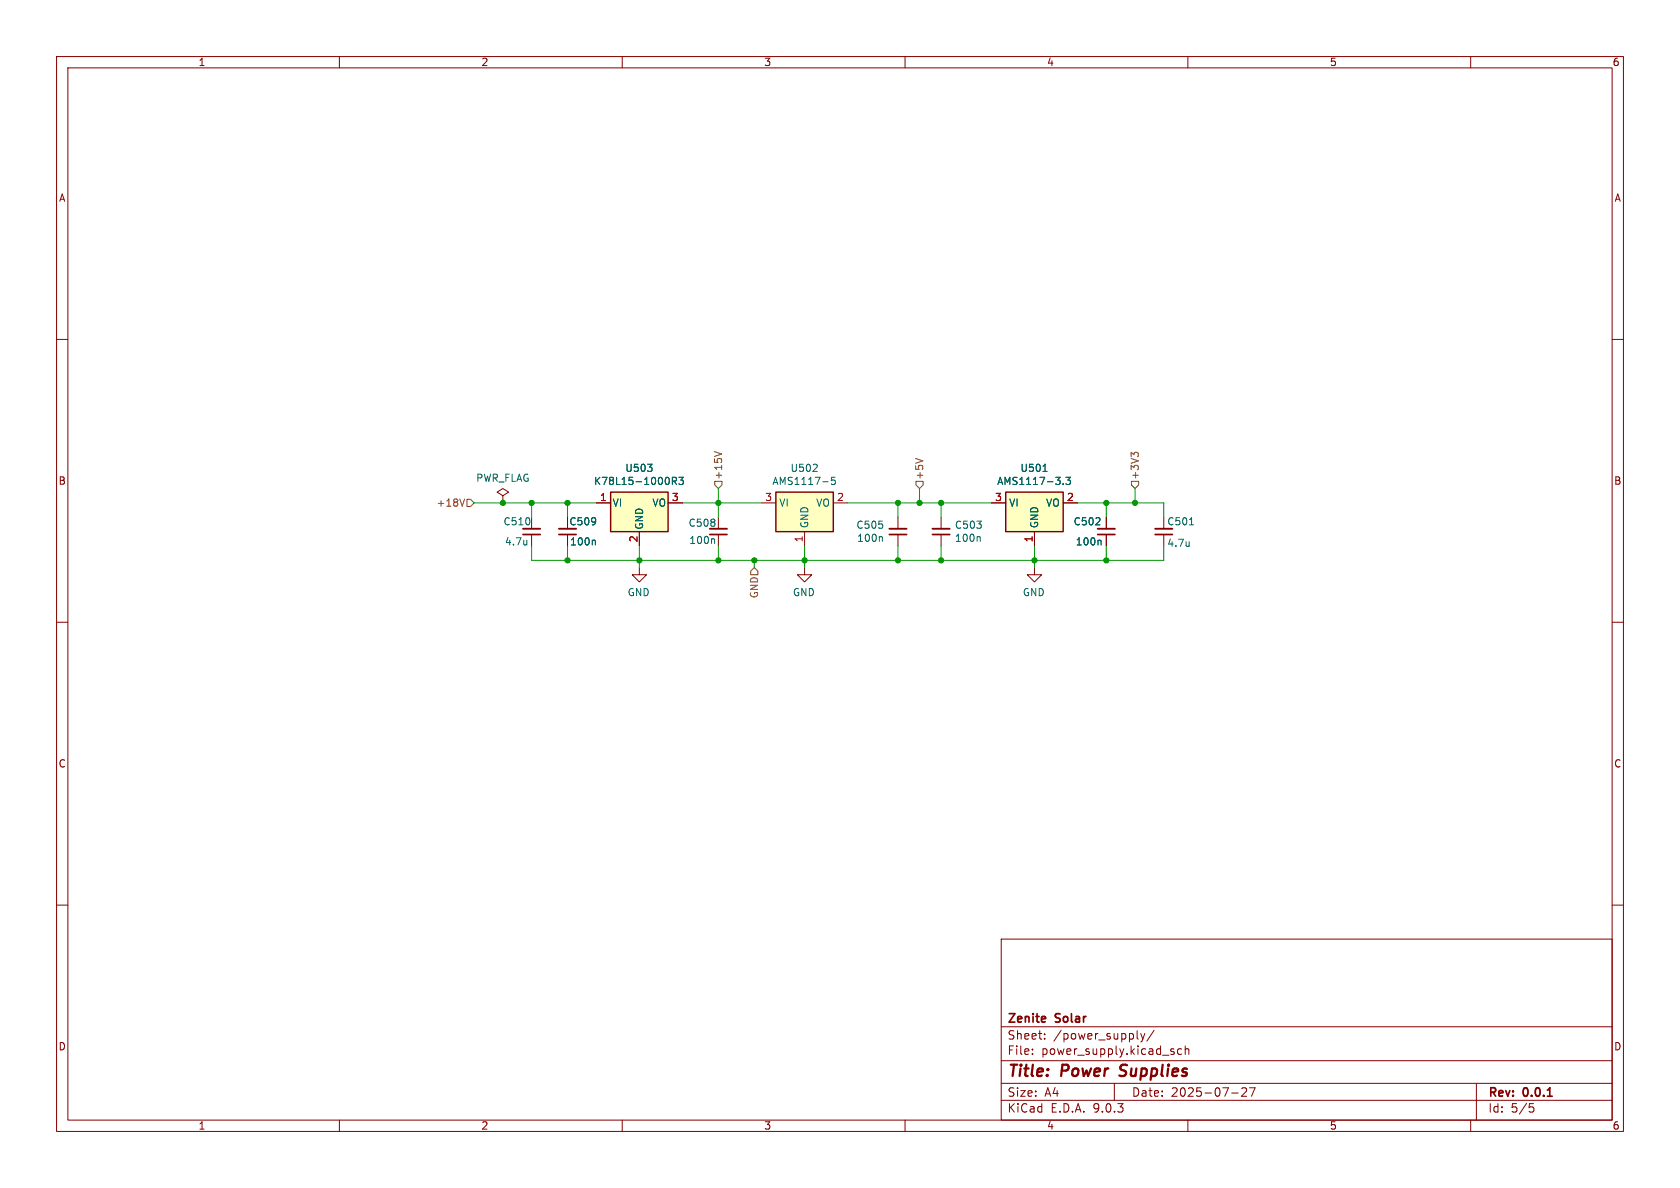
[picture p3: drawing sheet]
(kicad_sch
 (version 20250114)
 (generator "eeschema")
 (generator_version "9.0")
 (paper "A4")
 (title_block
  (title "Power Supplies")
  (date "2025-07-27")
  (rev "0.0.1")
  (company "Zenite Solar"))
 (lib_symbols
  (symbol "Controle-rescue:GND-power"
   (power)
   (pin_names
    (offset 0)) (exclude_from_sim no) (in_bom yes) (on_board yes)
   (property "Reference" "#PWR" (at 0 -6.35 0) (effects (font (size 1.27 1.27)) (hide yes)))
   (property "Value" "power_GND" (at 0 -3.81 0) (effects (font (size 1.27 1.27))))
   (property "Footprint" "" (at 0 0 0) (effects (font (size 1.27 1.27)) (hide yes)))
   (property "Datasheet" "" (at 0 0 0) (effects (font (size 1.27 1.27)) (hide yes)))
   (property "Description" "" (at 0 0 0) (effects (font (size 1.27 1.27)) (hide yes)))
   (symbol "GND-power_0_1"
    (polyline (pts (xy 0 0) (xy 0 -1.27) (xy 1.27 -1.27) (xy 0 -2.54) (xy -1.27 -1.27) (xy 0 -1.27)) (stroke (width 0) (type solid)) (fill (type none))))
   (symbol "GND-power_1_1"
    (pin power_in line (at 0 0 270) (length 0) (hide yes) (name "GND" (effects (font (size 1.27 1.27)))) (number "1" (effects (font (size 1.27 1.27))))))
   (embedded_fonts no))
  (symbol "Controle-rescue:PWR_FLAG-power"
   (power)
   (pin_numbers (hide yes))
   (pin_names
    (offset 0) (hide yes)) (exclude_from_sim no) (in_bom yes) (on_board yes)
   (property "Reference" "#FLG" (at 0 1.905 0) (effects (font (size 1.27 1.27)) (hide yes)))
   (property "Value" "power_PWR_FLAG" (at 0 3.81 0) (effects (font (size 1.27 1.27))))
   (property "Footprint" "" (at 0 0 0) (effects (font (size 1.27 1.27)) (hide yes)))
   (property "Datasheet" "" (at 0 0 0) (effects (font (size 1.27 1.27)) (hide yes)))
   (property "Description" "" (at 0 0 0) (effects (font (size 1.27 1.27)) (hide yes)))
   (symbol "PWR_FLAG-power_0_0"
    (pin power_out line (at 0 0 90) (length 0) (name "pwr" (effects (font (size 1.27 1.27)))) (number "1" (effects (font (size 1.27 1.27))))))
   (symbol "PWR_FLAG-power_0_1"
    (polyline (pts (xy 0 0) (xy 0 1.27) (xy -1.016 1.905) (xy 0 2.54) (xy 1.016 1.905) (xy 0 1.27)) (stroke (width 0) (type solid)) (fill (type none))))
   (embedded_fonts no))
  (symbol "Device:C_Small"
   (pin_numbers (hide yes))
   (pin_names
    (offset 0.254) (hide yes)) (exclude_from_sim no) (in_bom yes) (on_board yes)
   (property "Reference" "C" (at 0.254 1.778 0) (effects (font (size 1.27 1.27)) (justify left)))
   (property "Value" "C_Small" (at 0.254 -2.032 0) (effects (font (size 1.27 1.27)) (justify left)))
   (property "Footprint" "" (at 0 0 0) (effects (font (size 1.27 1.27)) (hide yes)))
   (property "Datasheet" "~" (at 0 0 0) (effects (font (size 1.27 1.27)) (hide yes)))
   (property "Description" "Unpolarized capacitor, small symbol" (at 0 0 0) (effects (font (size 1.27 1.27)) (hide yes)))
   (symbol "C_Small_0_1"
    (polyline (pts (xy -1.524 0.508) (xy 1.524 0.508)) (stroke (width 0.3048) (type default)) (fill (type none)))
    (polyline (pts (xy -1.524 -0.508) (xy 1.524 -0.508)) (stroke (width 0.3302) (type default)) (fill (type none))))
   (symbol "C_Small_1_1"
    (pin passive line (at 0 2.54 270) (length 2.032) (name "~" (effects (font (size 1.27 1.27)))) (number "1" (effects (font (size 1.27 1.27)))))
    (pin passive line (at 0 -2.54 90) (length 2.032) (name "~" (effects (font (size 1.27 1.27)))) (number "2" (effects (font (size 1.27 1.27))))))
   (embedded_fonts no))
  (symbol "Regulator_Linear:AP1117-15" (exclude_from_sim no) (in_bom yes) (on_board yes)
   (property "Reference" "U" (at -3.81 3.175 0) (effects (font (size 1.27 1.27))))
   (property "Value" "AP1117-15" (at 0 3.175 0) (effects (font (size 1.27 1.27)) (justify left)))
   (property "Footprint" "Package_TO_SOT_SMD:SOT-223-3_TabPin2" (at 0 5.08 0) (effects (font (size 1.27 1.27)) (hide yes)))
   (property "Datasheet" "http://www.diodes.com/datasheets/AP1117.pdf" (at 2.54 -6.35 0) (effects (font (size 1.27 1.27)) (hide yes)))
   (property "Description" "1A Low Dropout regulator, positive, 1.5V fixed output, SOT-223" (at 0 0 0) (effects (font (size 1.27 1.27)) (hide yes)))
   (symbol "AP1117-15_0_1"
    (rectangle (start -5.08 -5.08) (end 5.08 1.905) (stroke (width 0.254) (type default)) (fill (type background))))
   (symbol "AP1117-15_1_1"
    (pin power_in line (at -7.62 0 0) (length 2.54) (name "VI" (effects (font (size 1.27 1.27)))) (number "3" (effects (font (size 1.27 1.27)))))
    (pin power_in line (at 0 -7.62 90) (length 2.54) (name "GND" (effects (font (size 1.27 1.27)))) (number "1" (effects (font (size 1.27 1.27)))))
    (pin power_out line (at 7.62 0 180) (length 2.54) (name "VO" (effects (font (size 1.27 1.27)))) (number "2" (effects (font (size 1.27 1.27))))))
   (embedded_fonts no))
  (symbol "Regulator_Linear:LM7805_TO220"
   (pin_names
    (offset 0.254)) (exclude_from_sim no) (in_bom yes) (on_board yes)
   (property "Reference" "U" (at -3.81 3.175 0) (effects (font (size 1.27 1.27))))
   (property "Value" "LM7805_TO220" (at 0 3.175 0) (effects (font (size 1.27 1.27)) (justify left)))
   (property "Footprint" "Package_TO_SOT_THT:TO-220-3_Vertical" (at 0 5.715 0) (effects (font (size 1.27 1.27)
    (italic yes)) (hide yes)))
   (property "Datasheet" "https://www.onsemi.cn/PowerSolutions/document/MC7800-D.PDF" (at 0 -1.27 0) (effects (font (size 1.27 1.27)) (hide yes)))
   (property "Description" "Positive 1A 35V Linear Regulator, Fixed Output 5V, TO-220" (at 0 0 0) (effects (font (size 1.27 1.27)) (hide yes)))
   (symbol "LM7805_TO220_0_1"
    (rectangle (start -5.08 1.905) (end 5.08 -5.08) (stroke (width 0.254) (type default)) (fill (type background))))
   (symbol "LM7805_TO220_1_1"
    (pin power_in line (at -7.62 0 0) (length 2.54) (name "VI" (effects (font (size 1.27 1.27)))) (number "1" (effects (font (size 1.27 1.27)))))
    (pin power_in line (at 0 -7.62 90) (length 2.54) (name "GND" (effects (font (size 1.27 1.27)))) (number "2" (effects (font (size 1.27 1.27)))))
    (pin power_out line (at 7.62 0 180) (length 2.54) (name "VO" (effects (font (size 1.27 1.27)))) (number "3" (effects (font (size 1.27 1.27))))))
   (embedded_fonts no)))
 (junction
  (at 133.35 99.06)
  (diameter 0)
  (color 0 0 0 0))
 (junction
  (at 162.56 88.9)
  (diameter 0)
  (color 0 0 0 0))
 (junction
  (at 166.37 88.9)
  (diameter 0)
  (color 0 0 0 0))
 (junction
  (at 93.98 88.9)
  (diameter 0)
  (color 0 0 0 0))
 (junction
  (at 166.37 99.06)
  (diameter 0)
  (color 0 0 0 0))
 (junction
  (at 100.33 99.06)
  (diameter 0)
  (color 0 0 0 0))
 (junction
  (at 127 99.06)
  (diameter 0)
  (color 0 0 0 0))
 (junction
  (at 195.58 99.06)
  (diameter 0)
  (color 0 0 0 0))
 (junction
  (at 182.88 99.06)
  (diameter 0)
  (color 0 0 0 0))
 (junction
  (at 200.66 88.9)
  (diameter 0)
  (color 0 0 0 0))
 (junction
  (at 158.75 88.9)
  (diameter 0)
  (color 0 0 0 0))
 (junction
  (at 127 88.9)
  (diameter 0)
  (color 0 0 0 0))
 (junction
  (at 195.58 88.9)
  (diameter 0)
  (color 0 0 0 0))
 (junction
  (at 142.24 99.06)
  (diameter 0)
  (color 0 0 0 0))
 (junction
  (at 100.33 88.9)
  (diameter 0)
  (color 0 0 0 0))
 (junction
  (at 113.03 99.06)
  (diameter 0)
  (color 0 0 0 0))
 (junction
  (at 88.9 88.9)
  (diameter 0)
  (color 0 0 0 0))
 (junction
  (at 158.75 99.06)
  (diameter 0)
  (color 0 0 0 0))
 (wire
  (pts (xy 200.66 86.36) (xy 200.66 88.9))
  (stroke (width 0) (type default)))
 (wire
  (pts (xy 166.37 91.44) (xy 166.37 88.9))
  (stroke (width 0) (type default)))
 (wire
  (pts (xy 100.33 96.52) (xy 100.33 99.06))
  (stroke (width 0) (type default)))
 (wire
  (pts (xy 195.58 91.44) (xy 195.58 88.9))
  (stroke (width 0) (type default)))
 (wire
  (pts (xy 120.65 88.9) (xy 127 88.9))
  (stroke (width 0) (type default)))
 (wire
  (pts (xy 162.56 88.9) (xy 166.37 88.9))
  (stroke (width 0) (type default)))
 (wire
  (pts (xy 158.75 96.52) (xy 158.75 99.06))
  (stroke (width 0) (type default)))
 (wire
  (pts (xy 100.33 91.44) (xy 100.33 88.9))
  (stroke (width 0) (type default)))
 (wire
  (pts (xy 190.5 88.9) (xy 195.58 88.9))
  (stroke (width 0) (type default)))
 (wire
  (pts (xy 205.74 96.52) (xy 205.74 99.06))
  (stroke (width 0) (type default)))
 (wire
  (pts (xy 100.33 88.9) (xy 105.41 88.9))
  (stroke (width 0) (type default)))
 (wire
  (pts (xy 142.24 100.33) (xy 142.24 99.06))
  (stroke (width 0) (type default)))
 (wire
  (pts (xy 100.33 99.06) (xy 93.98 99.06))
  (stroke (width 0) (type default)))
 (wire
  (pts (xy 93.98 88.9) (xy 100.33 88.9))
  (stroke (width 0) (type default)))
 (wire
  (pts (xy 182.88 100.33) (xy 182.88 99.06))
  (stroke (width 0) (type default)))
 (wire
  (pts (xy 166.37 88.9) (xy 175.26 88.9))
  (stroke (width 0) (type default)))
 (wire
  (pts (xy 113.03 99.06) (xy 127 99.06))
  (stroke (width 0) (type default)))
 (wire
  (pts (xy 127 91.44) (xy 127 88.9))
  (stroke (width 0) (type default)))
 (wire
  (pts (xy 133.35 99.06) (xy 142.24 99.06))
  (stroke (width 0) (type default)))
 (wire
  (pts (xy 127 99.06) (xy 133.35 99.06))
  (stroke (width 0) (type default)))
 (wire
  (pts (xy 182.88 99.06) (xy 195.58 99.06))
  (stroke (width 0) (type default)))
 (wire
  (pts (xy 195.58 99.06) (xy 195.58 96.52))
  (stroke (width 0) (type default)))
 (wire
  (pts (xy 88.9 88.9) (xy 93.98 88.9))
  (stroke (width 0) (type default)))
 (wire
  (pts (xy 113.03 100.33) (xy 113.03 99.06))
  (stroke (width 0) (type default)))
 (wire
  (pts (xy 133.35 100.33) (xy 133.35 99.06))
  (stroke (width 0) (type default)))
 (wire
  (pts (xy 149.86 88.9) (xy 158.75 88.9))
  (stroke (width 0) (type default)))
 (wire
  (pts (xy 100.33 99.06) (xy 113.03 99.06))
  (stroke (width 0) (type default)))
 (wire
  (pts (xy 93.98 99.06) (xy 93.98 96.52))
  (stroke (width 0) (type default)))
 (wire
  (pts (xy 93.98 91.44) (xy 93.98 88.9))
  (stroke (width 0) (type default)))
 (wire
  (pts (xy 127 96.52) (xy 127 99.06))
  (stroke (width 0) (type default)))
 (wire
  (pts (xy 158.75 99.06) (xy 166.37 99.06))
  (stroke (width 0) (type default)))
 (wire
  (pts (xy 162.56 88.9) (xy 158.75 88.9))
  (stroke (width 0) (type default)))
 (wire
  (pts (xy 142.24 99.06) (xy 158.75 99.06))
  (stroke (width 0) (type default)))
 (wire
  (pts (xy 182.88 99.06) (xy 182.88 96.52))
  (stroke (width 0) (type default)))
 (wire
  (pts (xy 205.74 88.9) (xy 200.66 88.9))
  (stroke (width 0) (type default)))
 (wire
  (pts (xy 162.56 86.36) (xy 162.56 88.9))
  (stroke (width 0) (type default)))
 (wire
  (pts (xy 134.62 88.9) (xy 127 88.9))
  (stroke (width 0) (type default)))
 (wire
  (pts (xy 205.74 88.9) (xy 205.74 91.44))
  (stroke (width 0) (type default)))
 (wire
  (pts (xy 166.37 96.52) (xy 166.37 99.06))
  (stroke (width 0) (type default)))
 (wire
  (pts (xy 158.75 91.44) (xy 158.75 88.9))
  (stroke (width 0) (type default)))
 (wire
  (pts (xy 88.9 88.9) (xy 83.82 88.9))
  (stroke (width 0) (type default)))
 (wire
  (pts (xy 166.37 99.06) (xy 182.88 99.06))
  (stroke (width 0) (type default)))
 (wire
  (pts (xy 195.58 99.06) (xy 205.74 99.06))
  (stroke (width 0) (type default)))
 (wire
  (pts (xy 195.58 88.9) (xy 200.66 88.9))
  (stroke (width 0) (type default)))
 (wire
  (pts (xy 113.03 99.06) (xy 113.03 96.52))
  (stroke (width 0) (type default)))
 (wire
  (pts (xy 142.24 96.52) (xy 142.24 99.06))
  (stroke (width 0) (type default)))
 (wire
  (pts (xy 127 86.36) (xy 127 88.9))
  (stroke (width 0) (type default)))
 (hierarchical_label "+5V"
  (shape input)
  (at 162.56 86.36 90)
  (effects (font (size 1.27 1.27)) (justify left)))
 (hierarchical_label "+15V"
  (shape input)
  (at 127 86.36 90)
  (effects (font (size 1.27 1.27)) (justify left)))
 (hierarchical_label "GND"
  (shape input)
  (at 133.35 100.33 270)
  (effects (font (size 1.27 1.27)) (justify right)))
 (hierarchical_label "+18V"
  (shape input)
  (at 83.82 88.9 180)
  (effects (font (size 1.27 1.27)) (justify right)))
 (hierarchical_label "+3V3"
  (shape input)
  (at 200.66 86.36 90)
  (effects (font (size 1.27 1.27)) (justify left)))
 (symbol
  (lib_id "Controle-rescue:GND-power")
  (at 113.03 100.33 0)
  (mirror y)
  (unit 1)
  (exclude_from_sim no)
  (in_bom yes)
  (on_board yes)
  (dnp no)
  (property "Reference" "#PWR0503" (at 113.03 106.68 0) (effects (font (size 1.27 1.27)) (hide yes)))
  (property "Value" "GND" (at 112.903 104.7242 0) (effects (font (size 1.27 1.27))))
  (property "Footprint" "" (at 113.03 100.33 0) (effects (font (size 1.27 1.27)) (hide yes)))
  (property "Datasheet" "" (at 113.03 100.33 0) (effects (font (size 1.27 1.27)) (hide yes)))
  (property "Description" "" (at 113.03 100.33 0) (effects (font (size 1.27 1.27)) (hide yes)))
  (pin "1"))
 (symbol
  (lib_id "Regulator_Linear:LM7805_TO220")
  (at 113.03 88.9 0)
  (unit 1)
  (exclude_from_sim no)
  (in_bom yes)
  (on_board yes)
  (dnp no)
  (property "Reference" "U503" (at 113.03 82.7532 0) (effects (font (size 1.27 1.27))))
  (property "Value" "K78L15-1000R3" (at 113.03 85.0646 0) (effects (font (size 1.27 1.27))))
  (property "Footprint" "KicadZeniteSolarLibrary18:TO-220-3_Horizontal_TabDown_SMD" (at 113.03 83.185 0) (effects (font (size 1.27 1.27)
    (italic yes)) (hide yes)))
  (property "Datasheet" "https://www.onsemi.cn/PowerSolutions/document/MC7800-D.PDF" (at 113.03 90.17 0) (effects (font (size 1.27 1.27)) (hide yes)))
  (property "Description" "" (at 113.03 88.9 0) (effects (font (size 1.27 1.27)) (hide yes)))
  (pin "1")
  (pin "2")
  (pin "3"))
 (symbol
  (lib_id "Controle-rescue:PWR_FLAG-power")
  (at 88.9 88.9 0)
  (mirror y)
  (unit 1)
  (exclude_from_sim no)
  (in_bom yes)
  (on_board yes)
  (dnp no)
  (property "Reference" "#FLG0501" (at 88.9 86.995 0) (effects (font (size 1.27 1.27)) (hide yes)))
  (property "Value" "PWR_FLAG" (at 88.9 84.5058 0) (effects (font (size 1.27 1.27))))
  (property "Footprint" "" (at 88.9 88.9 0) (effects (font (size 1.27 1.27)) (hide yes)))
  (property "Datasheet" "~" (at 88.9 88.9 0) (effects (font (size 1.27 1.27)) (hide yes)))
  (property "Description" "" (at 88.9 88.9 0) (effects (font (size 1.27 1.27)) (hide yes)))
  (pin "1"))
 (symbol
  (lib_id "Controle-rescue:GND-power")
  (at 142.24 100.33 0)
  (mirror y)
  (unit 1)
  (exclude_from_sim no)
  (in_bom yes)
  (on_board yes)
  (dnp no)
  (property "Reference" "#PWR0502" (at 142.24 106.68 0) (effects (font (size 1.27 1.27)) (hide yes)))
  (property "Value" "GND" (at 142.113 104.7242 0) (effects (font (size 1.27 1.27))))
  (property "Footprint" "" (at 142.24 100.33 0) (effects (font (size 1.27 1.27)) (hide yes)))
  (property "Datasheet" "" (at 142.24 100.33 0) (effects (font (size 1.27 1.27)) (hide yes)))
  (property "Description" "" (at 142.24 100.33 0) (effects (font (size 1.27 1.27)) (hide yes)))
  (pin "1"))
 (symbol
  (lib_id "Controle-rescue:GND-power")
  (at 182.88 100.33 0)
  (mirror y)
  (unit 1)
  (exclude_from_sim no)
  (in_bom yes)
  (on_board yes)
  (dnp no)
  (property "Reference" "#PWR0501" (at 182.88 106.68 0) (effects (font (size 1.27 1.27)) (hide yes)))
  (property "Value" "GND" (at 182.753 104.7242 0) (effects (font (size 1.27 1.27))))
  (property "Footprint" "" (at 182.88 100.33 0) (effects (font (size 1.27 1.27)) (hide yes)))
  (property "Datasheet" "" (at 182.88 100.33 0) (effects (font (size 1.27 1.27)) (hide yes)))
  (property "Description" "" (at 182.88 100.33 0) (effects (font (size 1.27 1.27)) (hide yes)))
  (pin "1"))
 (symbol
  (lib_id "Device:C_Small")
  (at 166.37 93.98 180)
  (unit 1)
  (exclude_from_sim no)
  (in_bom yes)
  (on_board yes)
  (dnp no)
  (property "Reference" "C503" (at 168.7068 92.8116 0) (effects (font (size 1.27 1.27)) (justify right)))
  (property "Value" "100n" (at 168.7068 95.123 0) (effects (font (size 1.27 1.27)) (justify right)))
  (property "Footprint" "Capacitor_SMD:C_0805_2012Metric_Pad1.18x1.45mm_HandSolder" (at 166.37 93.98 0) (effects (font (size 1.27 1.27)) (hide yes)))
  (property "Datasheet" "~" (at 166.37 93.98 0) (effects (font (size 1.27 1.27)) (hide yes)))
  (property "Description" "" (at 166.37 93.98 0) (effects (font (size 1.27 1.27)) (hide yes)))
  (pin "1")
  (pin "2"))
 (symbol
  (lib_id "Device:C_Small")
  (at 100.33 93.98 0)
  (mirror x)
  (unit 1)
  (exclude_from_sim no)
  (in_bom yes)
  (on_board yes)
  (dnp no)
  (property "Reference" "C509" (at 105.664 92.202 0) (effects (font (size 1.27 1.27)) (justify right)))
  (property "Value" "100n" (at 105.664 95.758 0) (effects (font (size 1.27 1.27)) (justify right)))
  (property "Footprint" "Capacitor_SMD:C_0805_2012Metric_Pad1.18x1.45mm_HandSolder" (at 100.33 93.98 0) (effects (font (size 1.27 1.27)) (hide yes)))
  (property "Datasheet" "~" (at 100.33 93.98 0) (effects (font (size 1.27 1.27)) (hide yes)))
  (property "Description" "" (at 100.33 93.98 0) (effects (font (size 1.27 1.27)) (hide yes)))
  (pin "2")
  (pin "1"))
 (symbol
  (lib_id "Device:C_Small")
  (at 158.75 93.98 0)
  (mirror x)
  (unit 1)
  (exclude_from_sim no)
  (in_bom yes)
  (on_board yes)
  (dnp no)
  (property "Reference" "C505" (at 156.4132 92.8116 0) (effects (font (size 1.27 1.27)) (justify right)))
  (property "Value" "100n" (at 156.4132 95.123 0) (effects (font (size 1.27 1.27)) (justify right)))
  (property "Footprint" "Capacitor_SMD:C_0805_2012Metric_Pad1.18x1.45mm_HandSolder" (at 158.75 93.98 0) (effects (font (size 1.27 1.27)) (hide yes)))
  (property "Datasheet" "~" (at 158.75 93.98 0) (effects (font (size 1.27 1.27)) (hide yes)))
  (property "Description" "" (at 158.75 93.98 0) (effects (font (size 1.27 1.27)) (hide yes)))
  (pin "1")
  (pin "2"))
 (symbol
  (lib_id "Device:C_Small")
  (at 127 93.98 0)
  (mirror x)
  (unit 1)
  (exclude_from_sim no)
  (in_bom yes)
  (on_board yes)
  (dnp no)
  (property "Reference" "C508" (at 126.746 92.456 0) (effects (font (size 1.27 1.27)) (justify right)))
  (property "Value" "100n" (at 126.746 95.504 0) (effects (font (size 1.27 1.27)) (justify right)))
  (property "Footprint" "Capacitor_SMD:C_0805_2012Metric_Pad1.18x1.45mm_HandSolder" (at 127 93.98 0) (effects (font (size 1.27 1.27)) (hide yes)))
  (property "Datasheet" "~" (at 127 93.98 0) (effects (font (size 1.27 1.27)) (hide yes)))
  (property "Description" "" (at 127 93.98 0) (effects (font (size 1.27 1.27)) (hide yes)))
  (pin "1")
  (pin "2"))
 (symbol
  (lib_id "Device:C_Small")
  (at 93.98 93.98 180)
  (unit 1)
  (exclude_from_sim no)
  (in_bom yes)
  (on_board yes)
  (dnp no)
  (property "Reference" "C510" (at 88.9 92.202 0) (effects (font (size 1.27 1.27)) (justify right)))
  (property "Value" "4.7u" (at 89.154 95.758 0) (effects (font (size 1.27 1.27)) (justify right)))
  (property "Footprint" "Capacitor_SMD:C_1206_3216Metric_Pad1.33x1.80mm_HandSolder" (at 93.98 93.98 0) (effects (font (size 1.27 1.27)) (hide yes)))
  (property "Datasheet" "~" (at 93.98 93.98 0) (effects (font (size 1.27 1.27)) (hide yes)))
  (property "Description" "" (at 93.98 93.98 0) (effects (font (size 1.27 1.27)) (hide yes)))
  (pin "1")
  (pin "2"))
 (symbol
  (lib_id "Device:C_Small")
  (at 205.74 93.98 180)
  (unit 1)
  (exclude_from_sim no)
  (in_bom yes)
  (on_board yes)
  (dnp no)
  (property "Reference" "C501" (at 206.248 92.202 0) (effects (font (size 1.27 1.27)) (justify right)))
  (property "Value" "4.7u" (at 206.248 96.012 0) (effects (font (size 1.27 1.27)) (justify right)))
  (property "Footprint" "Capacitor_SMD:C_1206_3216Metric_Pad1.33x1.80mm_HandSolder" (at 205.74 93.98 0) (effects (font (size 1.27 1.27)) (hide yes)))
  (property "Datasheet" "~" (at 205.74 93.98 0) (effects (font (size 1.27 1.27)) (hide yes)))
  (property "Description" "" (at 205.74 93.98 0) (effects (font (size 1.27 1.27)) (hide yes)))
  (pin "1")
  (pin "2"))
 (symbol
  (lib_id "Regulator_Linear:AP1117-15")
  (at 182.88 88.9 0)
  (unit 1)
  (exclude_from_sim no)
  (in_bom yes)
  (on_board yes)
  (dnp no)
  (property "Reference" "U501" (at 182.88 82.7532 0) (effects (font (size 1.27 1.27))))
  (property "Value" "AMS1117-3.3" (at 182.88 85.0646 0) (effects (font (size 1.27 1.27))))
  (property "Footprint" "Package_TO_SOT_SMD:SOT-223-3_TabPin2" (at 182.88 83.82 0) (effects (font (size 1.27 1.27)) (hide yes)))
  (property "Datasheet" "" (at 185.42 95.25 0) (effects (font (size 1.27 1.27)) (hide yes)))
  (property "Description" "" (at 182.88 88.9 0) (effects (font (size 1.27 1.27)) (hide yes)))
  (pin "1")
  (pin "2")
  (pin "3"))
 (symbol
  (lib_id "Device:C_Small")
  (at 195.58 93.98 0)
  (mirror x)
  (unit 1)
  (exclude_from_sim no)
  (in_bom yes)
  (on_board yes)
  (dnp no)
  (property "Reference" "C502" (at 194.818 92.202 0) (effects (font (size 1.27 1.27)) (justify right)))
  (property "Value" "100n" (at 195.072 95.758 0) (effects (font (size 1.27 1.27)) (justify right)))
  (property "Footprint" "Capacitor_SMD:C_0805_2012Metric_Pad1.18x1.45mm_HandSolder" (at 195.58 93.98 0) (effects (font (size 1.27 1.27)) (hide yes)))
  (property "Datasheet" "~" (at 195.58 93.98 0) (effects (font (size 1.27 1.27)) (hide yes)))
  (property "Description" "" (at 195.58 93.98 0) (effects (font (size 1.27 1.27)) (hide yes)))
  (pin "1")
  (pin "2"))
 (symbol
  (lib_id "Regulator_Linear:AP1117-15")
  (at 142.24 88.9 0)
  (unit 1)
  (exclude_from_sim no)
  (in_bom yes)
  (on_board yes)
  (dnp no)
  (property "Reference" "U502" (at 142.24 82.7532 0) (effects (font (size 1.27 1.27))))
  (property "Value" "AMS1117-5" (at 142.24 85.0646 0) (effects (font (size 1.27 1.27))))
  (property "Footprint" "Package_TO_SOT_SMD:SOT-223-3_TabPin2" (at 142.24 83.82 0) (effects (font (size 1.27 1.27)) (hide yes)))
  (property "Datasheet" "" (at 144.78 95.25 0) (effects (font (size 1.27 1.27)) (hide yes)))
  (property "Description" "" (at 142.24 88.9 0) (effects (font (size 1.27 1.27)) (hide yes)))
  (pin "1")
  (pin "2")
  (pin "3")))
